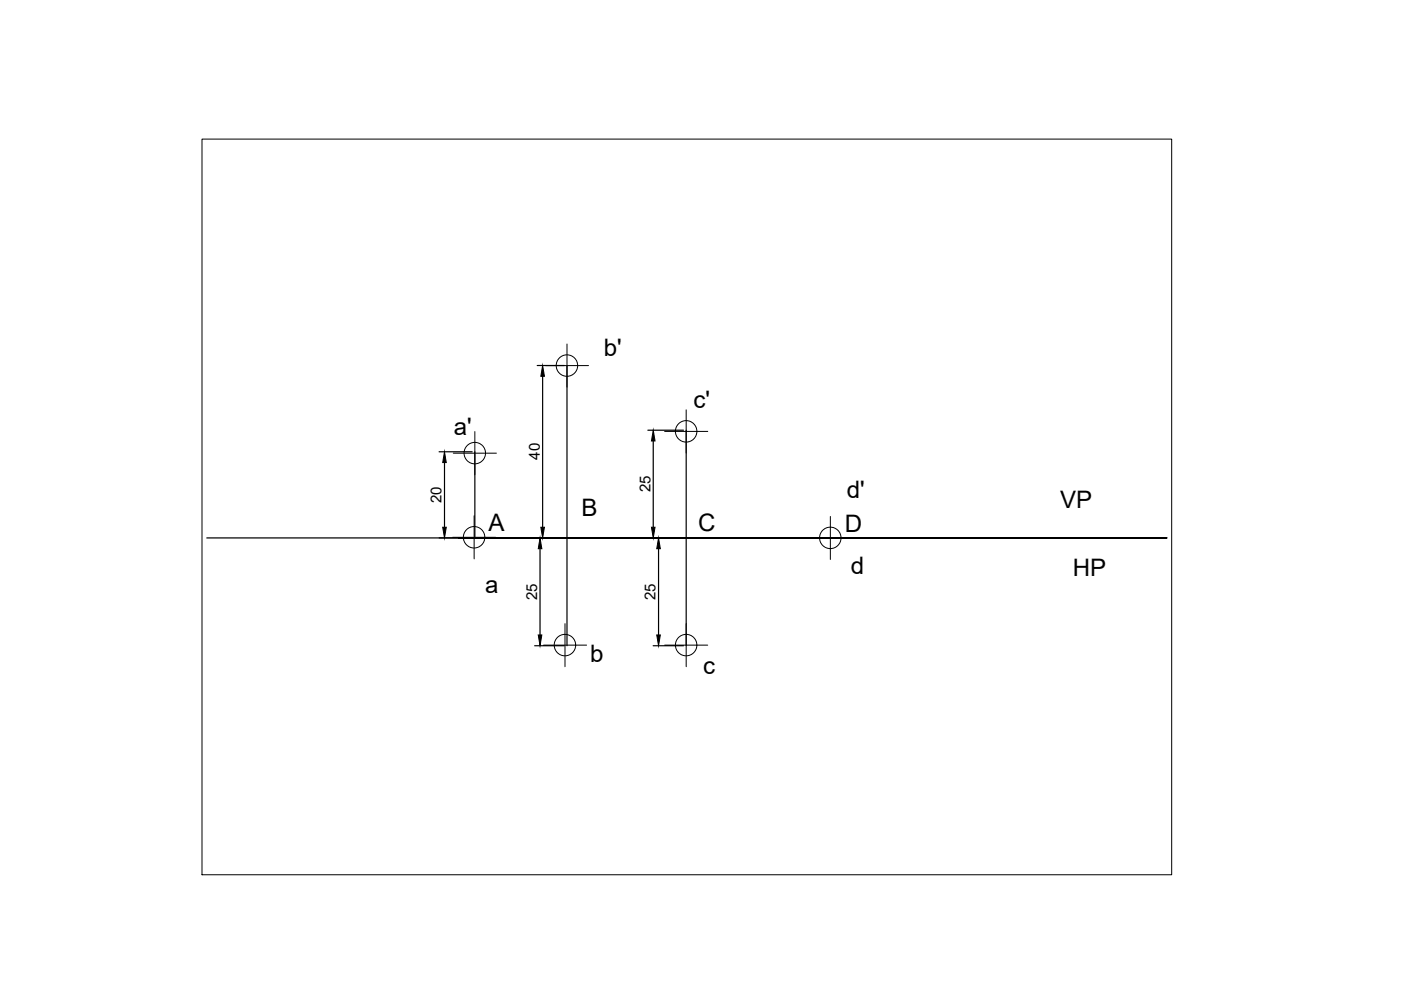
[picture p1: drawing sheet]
<svg xmlns="http://www.w3.org/2000/svg" width="297mm" height="210mm" viewBox="0 0 297 210" stroke-linecap="round" stroke-linejoin="round" font-family="sans-serif">
<!-- layer: 0 -->
<g fill="none" stroke="#000" stroke-width=".25">
<path d="M113.9 77.5h5.7M115 79.8v32M120.2 77.5v59.4M93.1 95.8h7M94.2 98.1v13.7M100.7 95.8v18.3M137.4 91.2h7.5M138.5 93.5v18.3M145.5 91.2v45.7M43.8 114.1h203.6h-150.2M93.1 114.1h7M113.4 114.1h6.2"/>
<path d="M114.5 116.3v18.3M137.4 114.1h7.5M139.6 116.3v18.3M113.4 136.9h6.2M138.5 136.9h6.4"/>
</g>
<path d="M115 77.5l.4 2.3h-.7zM94.2 95.8l.4 2.3h-.7zM138.5 91.2l.4 2.3h-.8zM93.9 111.8h.7l-.4 2.3zM114.5 114.1l.4 2.2h-.8zM114.7 111.8h.7l-.4 2.3zM138.1 111.8h.8l-.4 2.3zM139.6 114.1l.4 2.2h-.8zM114.1 134.6h.8l-.4 2.3zM139.2 134.6h.8l-.4 2.3z" fill="#000" stroke="#000" stroke-width=".21"/>
<g fill="none" stroke="#000" stroke-width=".21">
<path d="M42.8 29.5h205.6v156h-205.6zM115.6 77.5h9.2M120.2 72.9v9.2M96.1 96.1h9.1M100.7 91.5v9.1M140.9 91.5h9.2M145.5 86.9v9.1M96 113.9h9.1M100.5 109.4v9.1M171.5 114.1h9.1M176.1 109.5v9.1M115.2 136.8h9.2"/>
<path d="M119.8 132.2v9.2M140.9 136.8h9.2M145.5 132.2v9.2"/>
<circle cx="120.2" cy="77.5" r="2.28"/>
<circle cx="100.7" cy="96.1" r="2.28"/>
<circle cx="145.5" cy="91.5" r="2.28"/>
<circle cx="100.5" cy="113.9" r="2.28"/>
<circle cx="176" cy="114" r="2.28"/>
<circle cx="119.8" cy="136.8" r="2.28"/>
<circle cx="145.5" cy="136.8" r="2.28"/>
</g>
<g font-size="5.1">
<text x="128" y="75.6">b'</text>
<text x="147" y="86.6">c'</text>
<text x="96.2" y="92.2">a'</text>
<text x="179.5" y="105.6">d'</text>
<text x="224.8" y="107.8">VP</text>
<text x="103.6" y="112.7">A</text>
<text x="123.3" y="109.3">B</text>
<text x="148" y="112.5">C</text>
<text x="179.1" y="112.8">D</text>
<text x="102.9" y="125.6">a</text>
<text x="180.4" y="121.7">d</text>
<text x="227.4" y="122.2">HP</text>
<text x="125.1" y="140.3">b</text>
<text x="149.1" y="142.9">c</text>
</g>
<g font-size="3.2">
<text x="114.4" y="97.5" transform="rotate(-90 114.4 97.5)">40</text>
<text x="93.6" y="106.7" transform="rotate(-90 93.6 106.7)">20</text>
<text x="137.9" y="104.4" transform="rotate(-90 137.9 104.4)">25</text>
<text x="113.9" y="127.2" transform="rotate(-90 113.9 127.2)">25</text>
<text x="139" y="127.2" transform="rotate(-90 139 127.2)">25</text>
</g>
</svg>
